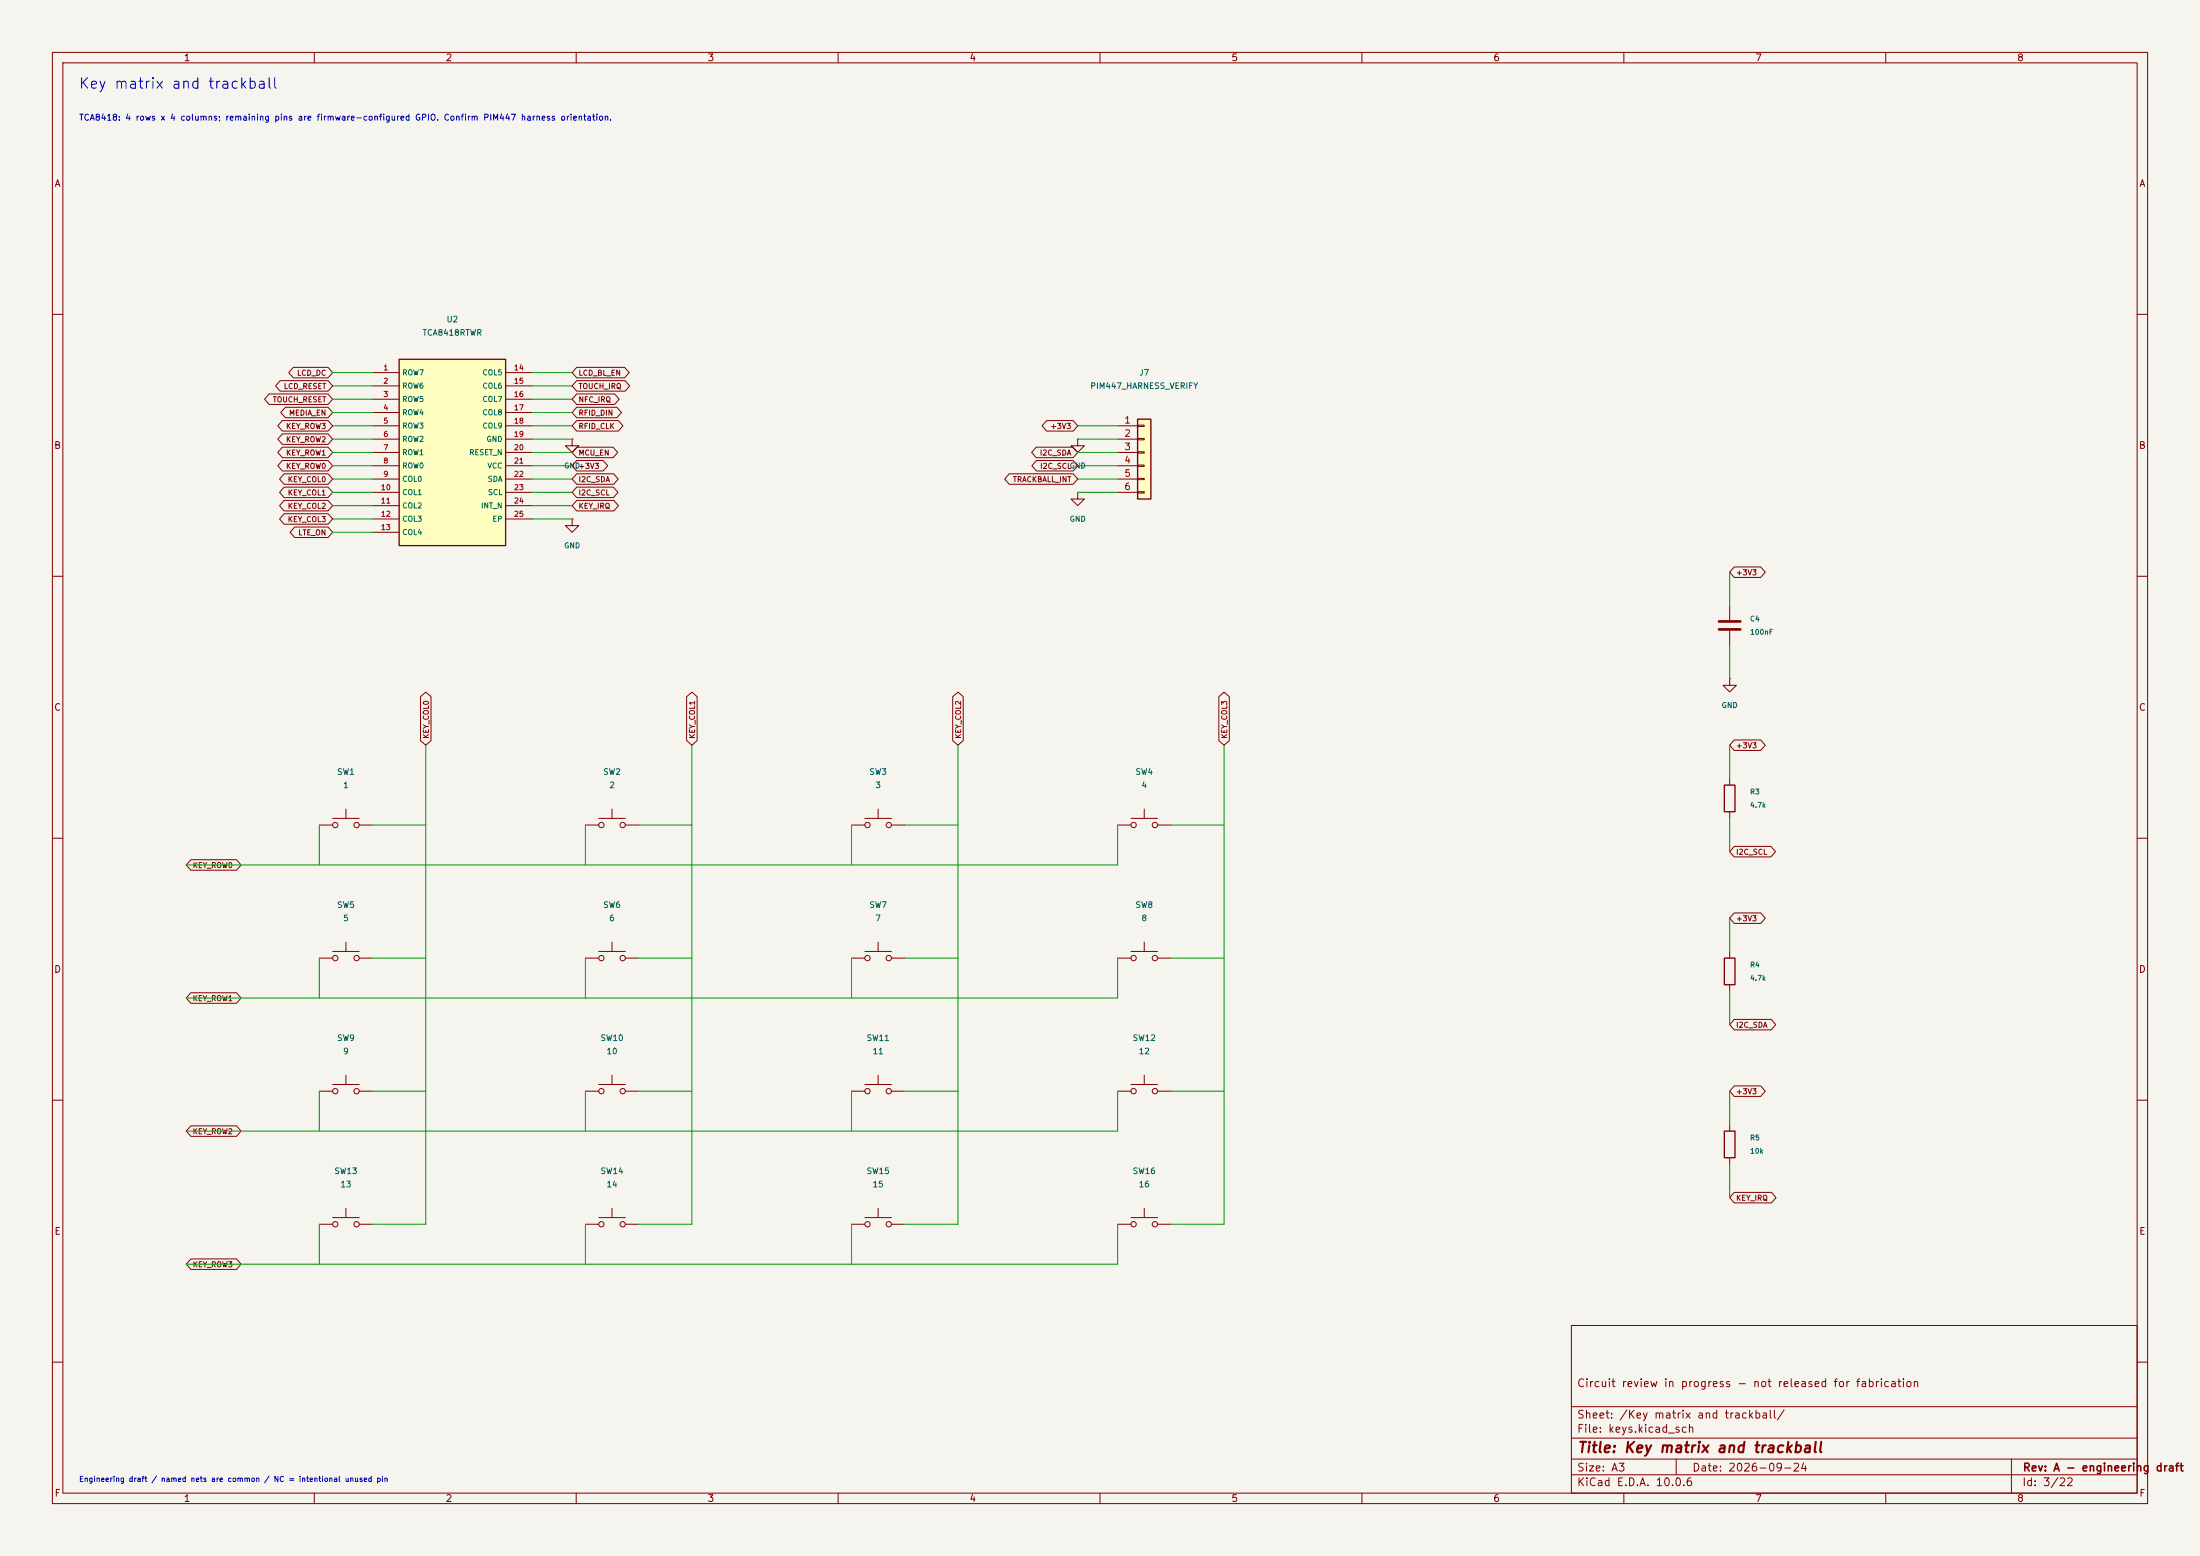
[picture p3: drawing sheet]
(kicad_sch
 (version 20250114)
 (generator "eeschema")
 (paper "A3")
 (title_block
  (title "Key matrix and trackball")
  (date "2026-09-24")
  (rev "A - engineering draft")
  (comment 1 "Circuit review in progress - not released for fabrication"))
 (lib_symbols
  (symbol "Handset:TCA8418"
   (pin_names
    (offset 0.5)) (in_bom yes) (on_board yes)
   (property "Reference" "U" (at 0 0 0) (effects (font (size 1.27 1.27))))
   (property "Value" "TCA8418" (at 0 -2.54 0) (effects (font (size 1.27 1.27))))
   (property "Footprint" "Package_DFN_QFN:Texas_RTW_WQFN-24-1EP_4x4mm_P0.5mm_EP2.7x2.7mm" (at 0 0 0) (effects (font (size 1.27 1.27)) (hide yes)))
   (symbol "TCA8418_0_1"
    (rectangle (start -10.16 17.78) (end 10.16 -17.78) (stroke (width 0.254) (type default)) (fill (type background))))
   (symbol "TCA8418_1_1"
    (pin bidirectional line (at -15.24 15.240000000000002 0) (length 5.08) (name "ROW7" (effects (font (size 1 1)))) (number "1" (effects (font (size 1 1)))))
    (pin bidirectional line (at -15.24 12.700000000000001 0) (length 5.08) (name "ROW6" (effects (font (size 1 1)))) (number "2" (effects (font (size 1 1)))))
    (pin bidirectional line (at -15.24 10.16 0) (length 5.08) (name "ROW5" (effects (font (size 1 1)))) (number "3" (effects (font (size 1 1)))))
    (pin bidirectional line (at -15.24 7.620000000000001 0) (length 5.08) (name "ROW4" (effects (font (size 1 1)))) (number "4" (effects (font (size 1 1)))))
    (pin bidirectional line (at -15.24 5.080000000000002 0) (length 5.08) (name "ROW3" (effects (font (size 1 1)))) (number "5" (effects (font (size 1 1)))))
    (pin bidirectional line (at -15.24 2.540000000000001 0) (length 5.08) (name "ROW2" (effects (font (size 1 1)))) (number "6" (effects (font (size 1 1)))))
    (pin bidirectional line (at -15.24 0.0 0) (length 5.08) (name "ROW1" (effects (font (size 1 1)))) (number "7" (effects (font (size 1 1)))))
    (pin bidirectional line (at -15.24 -2.539999999999999 0) (length 5.08) (name "ROW0" (effects (font (size 1 1)))) (number "8" (effects (font (size 1 1)))))
    (pin bidirectional line (at -15.24 -5.079999999999998 0) (length 5.08) (name "COL0" (effects (font (size 1 1)))) (number "9" (effects (font (size 1 1)))))
    (pin bidirectional line (at -15.24 -7.619999999999997 0) (length 5.08) (name "COL1" (effects (font (size 1 1)))) (number "10" (effects (font (size 1 1)))))
    (pin bidirectional line (at -15.24 -10.16 0) (length 5.08) (name "COL2" (effects (font (size 1 1)))) (number "11" (effects (font (size 1 1)))))
    (pin bidirectional line (at -15.24 -12.7 0) (length 5.08) (name "COL3" (effects (font (size 1 1)))) (number "12" (effects (font (size 1 1)))))
    (pin bidirectional line (at -15.24 -15.240000000000002 0) (length 5.08) (name "COL4" (effects (font (size 1 1)))) (number "13" (effects (font (size 1 1)))))
    (pin bidirectional line (at 15.24 15.240000000000002 180) (length 5.08) (name "COL5" (effects (font (size 1 1)))) (number "14" (effects (font (size 1 1)))))
    (pin bidirectional line (at 15.24 12.700000000000001 180) (length 5.08) (name "COL6" (effects (font (size 1 1)))) (number "15" (effects (font (size 1 1)))))
    (pin bidirectional line (at 15.24 10.16 180) (length 5.08) (name "COL7" (effects (font (size 1 1)))) (number "16" (effects (font (size 1 1)))))
    (pin bidirectional line (at 15.24 7.620000000000001 180) (length 5.08) (name "COL8" (effects (font (size 1 1)))) (number "17" (effects (font (size 1 1)))))
    (pin bidirectional line (at 15.24 5.080000000000002 180) (length 5.08) (name "COL9" (effects (font (size 1 1)))) (number "18" (effects (font (size 1 1)))))
    (pin power_in line (at 15.24 2.540000000000001 180) (length 5.08) (name "GND" (effects (font (size 1 1)))) (number "19" (effects (font (size 1 1)))))
    (pin bidirectional line (at 15.24 0.0 180) (length 5.08) (name "RESET_N" (effects (font (size 1 1)))) (number "20" (effects (font (size 1 1)))))
    (pin power_in line (at 15.24 -2.539999999999999 180) (length 5.08) (name "VCC" (effects (font (size 1 1)))) (number "21" (effects (font (size 1 1)))))
    (pin bidirectional line (at 15.24 -5.079999999999998 180) (length 5.08) (name "SDA" (effects (font (size 1 1)))) (number "22" (effects (font (size 1 1)))))
    (pin bidirectional line (at 15.24 -7.619999999999997 180) (length 5.08) (name "SCL" (effects (font (size 1 1)))) (number "23" (effects (font (size 1 1)))))
    (pin bidirectional line (at 15.24 -10.16 180) (length 5.08) (name "INT_N" (effects (font (size 1 1)))) (number "24" (effects (font (size 1 1)))))
    (pin power_in line (at 15.24 -12.7 180) (length 5.08) (name "EP" (effects (font (size 1 1)))) (number "25" (effects (font (size 1 1)))))))
  (symbol "Connector_Generic:Conn_01x06"
   (pin_names
    (offset 1.016) (hide yes)) (exclude_from_sim no) (in_bom yes) (on_board yes)
   (in_pos_files yes)
   (duplicate_pin_numbers_are_jumpers no)
   (property "Reference" "J" (at 0 7.62 0) (show_name no) (do_not_autoplace no) (effects (font (size 1.27 1.27))))
   (property "Value" "Conn_01x06" (at 0 -10.16 0) (show_name no) (do_not_autoplace no) (effects (font (size 1.27 1.27))))
   (property "Footprint" "" (at 0 0 0) (show_name no) (do_not_autoplace no) (hide yes) (effects (font (size 1.27 1.27))))
   (property "Datasheet" "" (at 0 0 0) (show_name no) (do_not_autoplace no) (hide yes) (effects (font (size 1.27 1.27))))
   (property "Description" "Generic connector, single row, 01x06, script generated (kicad-library-utils/schlib/autogen/connector/)" (at 0 0 0) (show_name no) (do_not_autoplace no) (hide yes) (effects (font (size 1.27 1.27))))
   (symbol "Conn_01x06_1_1"
    (rectangle (start -1.27 6.35) (end 1.27 -8.89) (stroke (width 0.254) (type default)) (fill (type background)))
    (rectangle (start -1.27 5.207) (end 0 4.953) (stroke (width 0.1524) (type default)) (fill (type none)))
    (rectangle (start -1.27 2.667) (end 0 2.413) (stroke (width 0.1524) (type default)) (fill (type none)))
    (rectangle (start -1.27 0.127) (end 0 -0.127) (stroke (width 0.1524) (type default)) (fill (type none)))
    (rectangle (start -1.27 -2.413) (end 0 -2.667) (stroke (width 0.1524) (type default)) (fill (type none)))
    (rectangle (start -1.27 -4.953) (end 0 -5.207) (stroke (width 0.1524) (type default)) (fill (type none)))
    (rectangle (start -1.27 -7.493) (end 0 -7.747) (stroke (width 0.1524) (type default)) (fill (type none)))
    (pin passive line (at -5.08 5.08 0) (length 3.81) (name "Pin_1" (effects (font (size 1.27 1.27)))) (number "1" (effects (font (size 1.27 1.27)))))
    (pin passive line (at -5.08 2.54 0) (length 3.81) (name "Pin_2" (effects (font (size 1.27 1.27)))) (number "2" (effects (font (size 1.27 1.27)))))
    (pin passive line (at -5.08 0 0) (length 3.81) (name "Pin_3" (effects (font (size 1.27 1.27)))) (number "3" (effects (font (size 1.27 1.27)))))
    (pin passive line (at -5.08 -2.54 0) (length 3.81) (name "Pin_4" (effects (font (size 1.27 1.27)))) (number "4" (effects (font (size 1.27 1.27)))))
    (pin passive line (at -5.08 -5.08 0) (length 3.81) (name "Pin_5" (effects (font (size 1.27 1.27)))) (number "5" (effects (font (size 1.27 1.27)))))
    (pin passive line (at -5.08 -7.62 0) (length 3.81) (name "Pin_6" (effects (font (size 1.27 1.27)))) (number "6" (effects (font (size 1.27 1.27))))))
   (embedded_fonts no))
  (symbol "Device:C"
   (pin_numbers (hide yes))
   (pin_names
    (offset 0.254)) (exclude_from_sim no) (in_bom yes) (on_board yes)
   (in_pos_files yes)
   (duplicate_pin_numbers_are_jumpers no)
   (property "Reference" "C" (at 0.635 2.54 0) (show_name no) (do_not_autoplace no) (effects (font (size 1.27 1.27)) (justify left)))
   (property "Value" "C" (at 0.635 -2.54 0) (show_name no) (do_not_autoplace no) (effects (font (size 1.27 1.27)) (justify left)))
   (property "Footprint" "" (at 0.9652 -3.81 0) (show_name no) (do_not_autoplace no) (hide yes) (effects (font (size 1.27 1.27))))
   (property "Datasheet" "" (at 0 0 0) (show_name no) (do_not_autoplace no) (hide yes) (effects (font (size 1.27 1.27))))
   (property "Description" "Unpolarized capacitor" (at 0 0 0) (show_name no) (do_not_autoplace no) (hide yes) (effects (font (size 1.27 1.27))))
   (symbol "C_0_1"
    (polyline (pts (xy -2.032 0.762) (xy 2.032 0.762)) (stroke (width 0.508) (type default)) (fill (type none)))
    (polyline (pts (xy -2.032 -0.762) (xy 2.032 -0.762)) (stroke (width 0.508) (type default)) (fill (type none))))
   (symbol "C_1_1"
    (pin passive line (at 0 3.81 270) (length 2.794) (name "" (effects (font (size 1.27 1.27)))) (number "1" (effects (font (size 1.27 1.27)))))
    (pin passive line (at 0 -3.81 90) (length 2.794) (name "" (effects (font (size 1.27 1.27)))) (number "2" (effects (font (size 1.27 1.27))))))
   (embedded_fonts no))
  (symbol "power:GND"
   (power global)
   (pin_numbers (hide yes))
   (pin_names
    (offset 0) (hide yes)) (exclude_from_sim no) (in_bom yes) (on_board yes)
   (in_pos_files yes)
   (duplicate_pin_numbers_are_jumpers no)
   (property "Reference" "#PWR" (at 0 -6.35 0) (show_name no) (do_not_autoplace no) (hide yes) (effects (font (size 1.27 1.27))))
   (property "Value" "GND" (at 0 -3.81 0) (show_name no) (do_not_autoplace no) (effects (font (size 1.27 1.27))))
   (property "Footprint" "" (at 0 0 0) (show_name no) (do_not_autoplace no) (hide yes) (effects (font (size 1.27 1.27))))
   (property "Datasheet" "" (at 0 0 0) (show_name no) (do_not_autoplace no) (hide yes) (effects (font (size 1.27 1.27))))
   (property "Description" "Power symbol creates a global label with name \"GND\" , ground" (at 0 0 0) (show_name no) (do_not_autoplace no) (hide yes) (effects (font (size 1.27 1.27))))
   (symbol "GND_0_1"
    (polyline (pts (xy 0 0) (xy 0 -1.27) (xy 1.27 -1.27) (xy 0 -2.54) (xy -1.27 -1.27) (xy 0 -1.27)) (stroke (width 0) (type default)) (fill (type none))))
   (symbol "GND_1_1"
    (pin power_in line (at 0 0 270) (length 0) (name "" (effects (font (size 1.27 1.27)))) (number "1" (effects (font (size 1.27 1.27))))))
   (embedded_fonts no))
  (symbol "Device:R"
   (pin_numbers (hide yes))
   (pin_names
    (offset 0)) (exclude_from_sim no) (in_bom yes) (on_board yes)
   (in_pos_files yes)
   (duplicate_pin_numbers_are_jumpers no)
   (property "Reference" "R" (at 2.032 0 90) (show_name no) (do_not_autoplace no) (effects (font (size 1.27 1.27))))
   (property "Value" "R" (at 0 0 90) (show_name no) (do_not_autoplace no) (effects (font (size 1.27 1.27))))
   (property "Footprint" "" (at -1.778 0 90) (show_name no) (do_not_autoplace no) (hide yes) (effects (font (size 1.27 1.27))))
   (property "Datasheet" "" (at 0 0 0) (show_name no) (do_not_autoplace no) (hide yes) (effects (font (size 1.27 1.27))))
   (property "Description" "Resistor" (at 0 0 0) (show_name no) (do_not_autoplace no) (hide yes) (effects (font (size 1.27 1.27))))
   (symbol "R_0_1"
    (rectangle (start -1.016 -2.54) (end 1.016 2.54) (stroke (width 0.254) (type default)) (fill (type none))))
   (symbol "R_1_1"
    (pin passive line (at 0 3.81 270) (length 1.27) (name "" (effects (font (size 1.27 1.27)))) (number "1" (effects (font (size 1.27 1.27)))))
    (pin passive line (at 0 -3.81 90) (length 1.27) (name "" (effects (font (size 1.27 1.27)))) (number "2" (effects (font (size 1.27 1.27))))))
   (embedded_fonts no))
  (symbol "Switch:SW_Push"
   (pin_numbers (hide yes))
   (pin_names
    (offset 1.016) (hide yes)) (exclude_from_sim no) (in_bom yes) (on_board yes)
   (in_pos_files yes)
   (duplicate_pin_numbers_are_jumpers no)
   (property "Reference" "SW" (at 1.27 2.54 0) (show_name no) (do_not_autoplace no) (effects (font (size 1.27 1.27)) (justify left)))
   (property "Value" "SW_Push" (at 0 -1.524 0) (show_name no) (do_not_autoplace no) (effects (font (size 1.27 1.27))))
   (property "Footprint" "" (at 0 5.08 0) (show_name no) (do_not_autoplace no) (hide yes) (effects (font (size 1.27 1.27))))
   (property "Datasheet" "" (at 0 5.08 0) (show_name no) (do_not_autoplace no) (hide yes) (effects (font (size 1.27 1.27))))
   (property "Description" "Push button switch, generic, two pins" (at 0 0 0) (show_name no) (do_not_autoplace no) (hide yes) (effects (font (size 1.27 1.27))))
   (symbol "SW_Push_0_1"
    (circle (center -2.032 0) (radius 0.508) (stroke (width 0) (type default)) (fill (type none)))
    (polyline (pts (xy 0 1.27) (xy 0 3.048)) (stroke (width 0) (type default)) (fill (type none)))
    (circle (center 2.032 0) (radius 0.508) (stroke (width 0) (type default)) (fill (type none)))
    (polyline (pts (xy 2.54 1.27) (xy -2.54 1.27)) (stroke (width 0) (type default)) (fill (type none)))
    (pin passive line (at -5.08 0 0) (length 2.54) (name "1" (effects (font (size 1.27 1.27)))) (number "1" (effects (font (size 1.27 1.27)))))
    (pin passive line (at 5.08 0 180) (length 2.54) (name "2" (effects (font (size 1.27 1.27)))) (number "2" (effects (font (size 1.27 1.27))))))
   (embedded_fonts no)))
 (text "Key matrix and trackball" (at 15 15 0) (effects (font (size 2 2)) (justify left top)))
 (text "TCA8418: 4 rows x 4 columns; remaining pins are firmware-configured GPIO. Confirm PIM447 harness orientation." (at 15 22 0) (effects (font (size 1.15 1.15)) (justify left top)))
 (text "Engineering draft / named nets are common / NC = intentional unused pin" (at 15 282 0) (effects (font (size 1 1)) (justify left top)))
 (symbol
  (lib_id "Handset:TCA8418") (at 86.36 86.36 0) (unit 1) (in_bom yes) (on_board yes) (dnp no)
  (property "Reference" "U2" (at 86.36 60.96 0) (effects (font (size 1.1 1.1))))
  (property "Value" "TCA8418RTWR" (at 86.36 63.5 0) (effects (font (size 1.1 1.1))))
  (property "Footprint" "Package_DFN_QFN:Texas_RTW_WQFN-24-1EP_4x4mm_P0.5mm_EP2.7x2.7mm" (at 86.36 86.36 0) (effects (font (size 1 1)) (hide yes))) (pin "1") (pin "2") (pin "3") (pin "4") (pin "5") (pin "6") (pin "7") (pin "8") (pin "9") (pin "10") (pin "11") (pin "12") (pin "13") (pin "14") (pin "15") (pin "16") (pin "17") (pin "18") (pin "19") (pin "20") (pin "21") (pin "22") (pin "23") (pin "24") (pin "25"))
 (symbol
  (lib_id "Connector_Generic:Conn_01x06") (at 218.44 86.36 0) (unit 1) (in_bom yes) (on_board yes) (dnp no)
  (property "Reference" "J7" (at 218.44 71.12 0) (effects (font (size 1.1 1.1))))
  (property "Value" "PIM447_HARNESS_VERIFY" (at 218.44 73.66 0) (effects (font (size 1.1 1.1))))
  (property "Footprint" "Connector_JST:JST_GH_BM06B-GHS-TBT_1x06-1MP_P1.25mm_Vertical" (at 218.44 86.36 0) (effects (font (size 1 1)) (hide yes))) (pin "1") (pin "2") (pin "3") (pin "4") (pin "5") (pin "6"))
 (symbol
  (lib_id "Device:C") (at 330.2 119.38 0) (unit 1) (in_bom yes) (on_board yes) (dnp no)
  (property "Reference" "C4" (at 334.01 118.11 0) (effects (font (size 0.95 0.95)) (justify left)))
  (property "Value" "100nF" (at 334.01 120.64999999999999 0) (effects (font (size 0.95 0.95)) (justify left)))
  (property "Footprint" "Capacitor_SMD:C_0402_1005Metric" (at 330.2 119.38 0) (effects (font (size 1 1)) (hide yes))) (pin "1") (pin "2"))
 (wire (pts (xy 330.2000 115.5700) (xy 330.2000 109.2200)) (stroke (width 0) (type default)))
 (wire (pts (xy 330.2000 123.1900) (xy 330.2000 129.5400)) (stroke (width 0) (type default)))
 (global_label "+3V3"
  (shape bidirectional) (at 330.2 109.22 0) (effects (font (size 1 1)) (justify left)))
 (symbol
  (lib_id "power:GND") (at 330.2 129.54 0) (unit 1) (in_bom yes) (on_board yes) (dnp no)
  (property "Reference" "#PWR3006" (at 330.2 129.54 0) (effects (font (size 1 1)) (hide yes)))
  (property "Value" "GND" (at 330.2 134.62 0) (effects (font (size 1 1)))) (pin "1"))
 (symbol
  (lib_id "Device:R") (at 330.2 152.4 0) (unit 1) (in_bom yes) (on_board yes) (dnp no)
  (property "Reference" "R3" (at 334.01 151.13 0) (effects (font (size 0.95 0.95)) (justify left)))
  (property "Value" "4.7k" (at 334.01 153.67000000000002 0) (effects (font (size 0.95 0.95)) (justify left)))
  (property "Footprint" "Resistor_SMD:R_0402_1005Metric" (at 330.2 152.4 0) (effects (font (size 1 1)) (hide yes))) (pin "1") (pin "2"))
 (wire (pts (xy 330.2000 148.5900) (xy 330.2000 142.2400)) (stroke (width 0) (type default)))
 (wire (pts (xy 330.2000 156.2100) (xy 330.2000 162.5600)) (stroke (width 0) (type default)))
 (global_label "+3V3"
  (shape bidirectional) (at 330.2 142.24 0) (effects (font (size 1 1)) (justify left)))
 (global_label "I2C_SCL"
  (shape bidirectional) (at 330.2 162.56 0) (effects (font (size 1 1)) (justify left)))
 (symbol
  (lib_id "Device:R") (at 330.2 185.42000000000002 0) (unit 1) (in_bom yes) (on_board yes) (dnp no)
  (property "Reference" "R4" (at 334.01 184.15 0) (effects (font (size 0.95 0.95)) (justify left)))
  (property "Value" "4.7k" (at 334.01 186.69000000000003 0) (effects (font (size 0.95 0.95)) (justify left)))
  (property "Footprint" "Resistor_SMD:R_0402_1005Metric" (at 330.2 185.42000000000002 0) (effects (font (size 1 1)) (hide yes))) (pin "1") (pin "2"))
 (wire (pts (xy 330.2000 181.6100) (xy 330.2000 175.2600)) (stroke (width 0) (type default)))
 (wire (pts (xy 330.2000 189.2300) (xy 330.2000 195.5800)) (stroke (width 0) (type default)))
 (global_label "+3V3"
  (shape bidirectional) (at 330.2 175.26000000000002 0) (effects (font (size 1 1)) (justify left)))
 (global_label "I2C_SDA"
  (shape bidirectional) (at 330.2 195.58 0) (effects (font (size 1 1)) (justify left)))
 (symbol
  (lib_id "Device:R") (at 330.2 218.44 0) (unit 1) (in_bom yes) (on_board yes) (dnp no)
  (property "Reference" "R5" (at 334.01 217.17 0) (effects (font (size 0.95 0.95)) (justify left)))
  (property "Value" "10k" (at 334.01 219.71 0) (effects (font (size 0.95 0.95)) (justify left)))
  (property "Footprint" "Resistor_SMD:R_0402_1005Metric" (at 330.2 218.44 0) (effects (font (size 1 1)) (hide yes))) (pin "1") (pin "2"))
 (wire (pts (xy 330.2000 214.6300) (xy 330.2000 208.2800)) (stroke (width 0) (type default)))
 (wire (pts (xy 330.2000 222.2500) (xy 330.2000 228.6000)) (stroke (width 0) (type default)))
 (global_label "+3V3"
  (shape bidirectional) (at 330.2 208.28 0) (effects (font (size 1 1)) (justify left)))
 (global_label "KEY_IRQ"
  (shape bidirectional) (at 330.2 228.6 0) (effects (font (size 1 1)) (justify left)))
 (wire (pts (xy 35.5600 165.1000) (xy 213.3600 165.1000)) (stroke (width 0) (type default)))
 (global_label "KEY_ROW0"
  (shape bidirectional) (at 35.56 165.1 0) (effects (font (size 1 1)) (justify left)))
 (symbol
  (lib_id "Switch:SW_Push") (at 66.04 157.48 0) (unit 1) (in_bom yes) (on_board yes) (dnp no)
  (property "Reference" "SW1" (at 66.04 147.32 0) (effects (font (size 1.1 1.1))))
  (property "Value" "1" (at 66.04 149.86 0) (effects (font (size 1.1 1.1))))
  (property "Footprint" "Button_Switch_SMD:SW_SPST_TL3342" (at 66.04 157.48 0) (effects (font (size 1 1)) (hide yes))) (pin "1") (pin "2"))
 (wire (pts (xy 60.9600 157.4800) (xy 60.9600 165.1000)) (stroke (width 0) (type default)))
 (junction (at 60.96 165.1)
  (diameter 0) (color 0 0 0 0))
 (wire (pts (xy 71.1200 157.4800) (xy 81.2800 157.4800)) (stroke (width 0) (type default)))
 (junction (at 81.28 157.48)
  (diameter 0) (color 0 0 0 0))
 (wire (pts (xy 81.2800 142.2400) (xy 81.2800 233.6800)) (stroke (width 0) (type default)))
 (global_label "KEY_COL0"
  (shape bidirectional) (at 81.28 142.24 90) (effects (font (size 1 1)) (justify left)))
 (symbol
  (lib_id "Switch:SW_Push") (at 116.84 157.48 0) (unit 1) (in_bom yes) (on_board yes) (dnp no)
  (property "Reference" "SW2" (at 116.84 147.32 0) (effects (font (size 1.1 1.1))))
  (property "Value" "2" (at 116.84 149.86 0) (effects (font (size 1.1 1.1))))
  (property "Footprint" "Button_Switch_SMD:SW_SPST_TL3342" (at 116.84 157.48 0) (effects (font (size 1 1)) (hide yes))) (pin "1") (pin "2"))
 (wire (pts (xy 111.7600 157.4800) (xy 111.7600 165.1000)) (stroke (width 0) (type default)))
 (junction (at 111.76 165.1)
  (diameter 0) (color 0 0 0 0))
 (wire (pts (xy 121.9200 157.4800) (xy 132.0800 157.4800)) (stroke (width 0) (type default)))
 (junction (at 132.08 157.48)
  (diameter 0) (color 0 0 0 0))
 (wire (pts (xy 132.0800 142.2400) (xy 132.0800 233.6800)) (stroke (width 0) (type default)))
 (global_label "KEY_COL1"
  (shape bidirectional) (at 132.08 142.24 90) (effects (font (size 1 1)) (justify left)))
 (symbol
  (lib_id "Switch:SW_Push") (at 167.64 157.48 0) (unit 1) (in_bom yes) (on_board yes) (dnp no)
  (property "Reference" "SW3" (at 167.64 147.32 0) (effects (font (size 1.1 1.1))))
  (property "Value" "3" (at 167.64 149.86 0) (effects (font (size 1.1 1.1))))
  (property "Footprint" "Button_Switch_SMD:SW_SPST_TL3342" (at 167.64 157.48 0) (effects (font (size 1 1)) (hide yes))) (pin "1") (pin "2"))
 (wire (pts (xy 162.5600 157.4800) (xy 162.5600 165.1000)) (stroke (width 0) (type default)))
 (junction (at 162.56 165.1)
  (diameter 0) (color 0 0 0 0))
 (wire (pts (xy 172.7200 157.4800) (xy 182.8800 157.4800)) (stroke (width 0) (type default)))
 (junction (at 182.88 157.48)
  (diameter 0) (color 0 0 0 0))
 (wire (pts (xy 182.8800 142.2400) (xy 182.8800 233.6800)) (stroke (width 0) (type default)))
 (global_label "KEY_COL2"
  (shape bidirectional) (at 182.88 142.24 90) (effects (font (size 1 1)) (justify left)))
 (symbol
  (lib_id "Switch:SW_Push") (at 218.44 157.48 0) (unit 1) (in_bom yes) (on_board yes) (dnp no)
  (property "Reference" "SW4" (at 218.44 147.32 0) (effects (font (size 1.1 1.1))))
  (property "Value" "4" (at 218.44 149.86 0) (effects (font (size 1.1 1.1))))
  (property "Footprint" "Button_Switch_SMD:SW_SPST_TL3342" (at 218.44 157.48 0) (effects (font (size 1 1)) (hide yes))) (pin "1") (pin "2"))
 (wire (pts (xy 213.3600 157.4800) (xy 213.3600 165.1000)) (stroke (width 0) (type default)))
 (junction (at 213.36 165.1)
  (diameter 0) (color 0 0 0 0))
 (wire (pts (xy 223.5200 157.4800) (xy 233.6800 157.4800)) (stroke (width 0) (type default)))
 (junction (at 233.68 157.48)
  (diameter 0) (color 0 0 0 0))
 (wire (pts (xy 233.6800 142.2400) (xy 233.6800 233.6800)) (stroke (width 0) (type default)))
 (global_label "KEY_COL3"
  (shape bidirectional) (at 233.68 142.24 90) (effects (font (size 1 1)) (justify left)))
 (wire (pts (xy 35.5600 190.5000) (xy 213.3600 190.5000)) (stroke (width 0) (type default)))
 (global_label "KEY_ROW1"
  (shape bidirectional) (at 35.56 190.5 0) (effects (font (size 1 1)) (justify left)))
 (symbol
  (lib_id "Switch:SW_Push") (at 66.04 182.88 0) (unit 1) (in_bom yes) (on_board yes) (dnp no)
  (property "Reference" "SW5" (at 66.04 172.72 0) (effects (font (size 1.1 1.1))))
  (property "Value" "5" (at 66.04 175.26 0) (effects (font (size 1.1 1.1))))
  (property "Footprint" "Button_Switch_SMD:SW_SPST_TL3342" (at 66.04 182.88 0) (effects (font (size 1 1)) (hide yes))) (pin "1") (pin "2"))
 (wire (pts (xy 60.9600 182.8800) (xy 60.9600 190.5000)) (stroke (width 0) (type default)))
 (junction (at 60.96 190.5)
  (diameter 0) (color 0 0 0 0))
 (wire (pts (xy 71.1200 182.8800) (xy 81.2800 182.8800)) (stroke (width 0) (type default)))
 (junction (at 81.28 182.88)
  (diameter 0) (color 0 0 0 0))
 (symbol
  (lib_id "Switch:SW_Push") (at 116.84 182.88 0) (unit 1) (in_bom yes) (on_board yes) (dnp no)
  (property "Reference" "SW6" (at 116.84 172.72 0) (effects (font (size 1.1 1.1))))
  (property "Value" "6" (at 116.84 175.26 0) (effects (font (size 1.1 1.1))))
  (property "Footprint" "Button_Switch_SMD:SW_SPST_TL3342" (at 116.84 182.88 0) (effects (font (size 1 1)) (hide yes))) (pin "1") (pin "2"))
 (wire (pts (xy 111.7600 182.8800) (xy 111.7600 190.5000)) (stroke (width 0) (type default)))
 (junction (at 111.76 190.5)
  (diameter 0) (color 0 0 0 0))
 (wire (pts (xy 121.9200 182.8800) (xy 132.0800 182.8800)) (stroke (width 0) (type default)))
 (junction (at 132.08 182.88)
  (diameter 0) (color 0 0 0 0))
 (symbol
  (lib_id "Switch:SW_Push") (at 167.64 182.88 0) (unit 1) (in_bom yes) (on_board yes) (dnp no)
  (property "Reference" "SW7" (at 167.64 172.72 0) (effects (font (size 1.1 1.1))))
  (property "Value" "7" (at 167.64 175.26 0) (effects (font (size 1.1 1.1))))
  (property "Footprint" "Button_Switch_SMD:SW_SPST_TL3342" (at 167.64 182.88 0) (effects (font (size 1 1)) (hide yes))) (pin "1") (pin "2"))
 (wire (pts (xy 162.5600 182.8800) (xy 162.5600 190.5000)) (stroke (width 0) (type default)))
 (junction (at 162.56 190.5)
  (diameter 0) (color 0 0 0 0))
 (wire (pts (xy 172.7200 182.8800) (xy 182.8800 182.8800)) (stroke (width 0) (type default)))
 (junction (at 182.88 182.88)
  (diameter 0) (color 0 0 0 0))
 (symbol
  (lib_id "Switch:SW_Push") (at 218.44 182.88 0) (unit 1) (in_bom yes) (on_board yes) (dnp no)
  (property "Reference" "SW8" (at 218.44 172.72 0) (effects (font (size 1.1 1.1))))
  (property "Value" "8" (at 218.44 175.26 0) (effects (font (size 1.1 1.1))))
  (property "Footprint" "Button_Switch_SMD:SW_SPST_TL3342" (at 218.44 182.88 0) (effects (font (size 1 1)) (hide yes))) (pin "1") (pin "2"))
 (wire (pts (xy 213.3600 182.8800) (xy 213.3600 190.5000)) (stroke (width 0) (type default)))
 (junction (at 213.36 190.5)
  (diameter 0) (color 0 0 0 0))
 (wire (pts (xy 223.5200 182.8800) (xy 233.6800 182.8800)) (stroke (width 0) (type default)))
 (junction (at 233.68 182.88)
  (diameter 0) (color 0 0 0 0))
 (wire (pts (xy 35.5600 215.9000) (xy 213.3600 215.9000)) (stroke (width 0) (type default)))
 (global_label "KEY_ROW2"
  (shape bidirectional) (at 35.56 215.89999999999998 0) (effects (font (size 1 1)) (justify left)))
 (symbol
  (lib_id "Switch:SW_Push") (at 66.04 208.27999999999997 0) (unit 1) (in_bom yes) (on_board yes) (dnp no)
  (property "Reference" "SW9" (at 66.04 198.12 0) (effects (font (size 1.1 1.1))))
  (property "Value" "9" (at 66.04 200.66 0) (effects (font (size 1.1 1.1))))
  (property "Footprint" "Button_Switch_SMD:SW_SPST_TL3342" (at 66.04 208.27999999999997 0) (effects (font (size 1 1)) (hide yes))) (pin "1") (pin "2"))
 (wire (pts (xy 60.9600 208.2800) (xy 60.9600 215.9000)) (stroke (width 0) (type default)))
 (junction (at 60.96 215.89999999999998)
  (diameter 0) (color 0 0 0 0))
 (wire (pts (xy 71.1200 208.2800) (xy 81.2800 208.2800)) (stroke (width 0) (type default)))
 (junction (at 81.28 208.28)
  (diameter 0) (color 0 0 0 0))
 (symbol
  (lib_id "Switch:SW_Push") (at 116.84 208.27999999999997 0) (unit 1) (in_bom yes) (on_board yes) (dnp no)
  (property "Reference" "SW10" (at 116.84 198.12 0) (effects (font (size 1.1 1.1))))
  (property "Value" "10" (at 116.84 200.66 0) (effects (font (size 1.1 1.1))))
  (property "Footprint" "Button_Switch_SMD:SW_SPST_TL3342" (at 116.84 208.27999999999997 0) (effects (font (size 1 1)) (hide yes))) (pin "1") (pin "2"))
 (wire (pts (xy 111.7600 208.2800) (xy 111.7600 215.9000)) (stroke (width 0) (type default)))
 (junction (at 111.76 215.89999999999998)
  (diameter 0) (color 0 0 0 0))
 (wire (pts (xy 121.9200 208.2800) (xy 132.0800 208.2800)) (stroke (width 0) (type default)))
 (junction (at 132.08 208.28)
  (diameter 0) (color 0 0 0 0))
 (symbol
  (lib_id "Switch:SW_Push") (at 167.64 208.27999999999997 0) (unit 1) (in_bom yes) (on_board yes) (dnp no)
  (property "Reference" "SW11" (at 167.64 198.12 0) (effects (font (size 1.1 1.1))))
  (property "Value" "11" (at 167.64 200.66 0) (effects (font (size 1.1 1.1))))
  (property "Footprint" "Button_Switch_SMD:SW_SPST_TL3342" (at 167.64 208.27999999999997 0) (effects (font (size 1 1)) (hide yes))) (pin "1") (pin "2"))
 (wire (pts (xy 162.5600 208.2800) (xy 162.5600 215.9000)) (stroke (width 0) (type default)))
 (junction (at 162.56 215.89999999999998)
  (diameter 0) (color 0 0 0 0))
 (wire (pts (xy 172.7200 208.2800) (xy 182.8800 208.2800)) (stroke (width 0) (type default)))
 (junction (at 182.88 208.28)
  (diameter 0) (color 0 0 0 0))
 (symbol
  (lib_id "Switch:SW_Push") (at 218.44 208.27999999999997 0) (unit 1) (in_bom yes) (on_board yes) (dnp no)
  (property "Reference" "SW12" (at 218.44 198.12 0) (effects (font (size 1.1 1.1))))
  (property "Value" "12" (at 218.44 200.66 0) (effects (font (size 1.1 1.1))))
  (property "Footprint" "Button_Switch_SMD:SW_SPST_TL3342" (at 218.44 208.27999999999997 0) (effects (font (size 1 1)) (hide yes))) (pin "1") (pin "2"))
 (wire (pts (xy 213.3600 208.2800) (xy 213.3600 215.9000)) (stroke (width 0) (type default)))
 (junction (at 213.36 215.89999999999998)
  (diameter 0) (color 0 0 0 0))
 (wire (pts (xy 223.5200 208.2800) (xy 233.6800 208.2800)) (stroke (width 0) (type default)))
 (junction (at 233.68 208.28)
  (diameter 0) (color 0 0 0 0))
 (wire (pts (xy 35.5600 241.3000) (xy 213.3600 241.3000)) (stroke (width 0) (type default)))
 (global_label "KEY_ROW3"
  (shape bidirectional) (at 35.56 241.29999999999998 0) (effects (font (size 1 1)) (justify left)))
 (symbol
  (lib_id "Switch:SW_Push") (at 66.04 233.67999999999998 0) (unit 1) (in_bom yes) (on_board yes) (dnp no)
  (property "Reference" "SW13" (at 66.04 223.52 0) (effects (font (size 1.1 1.1))))
  (property "Value" "13" (at 66.04 226.06 0) (effects (font (size 1.1 1.1))))
  (property "Footprint" "Button_Switch_SMD:SW_SPST_TL3342" (at 66.04 233.67999999999998 0) (effects (font (size 1 1)) (hide yes))) (pin "1") (pin "2"))
 (wire (pts (xy 60.9600 233.6800) (xy 60.9600 241.3000)) (stroke (width 0) (type default)))
 (junction (at 60.96 241.29999999999998)
  (diameter 0) (color 0 0 0 0))
 (wire (pts (xy 71.1200 233.6800) (xy 81.2800 233.6800)) (stroke (width 0) (type default)))
 (junction (at 81.28 233.68)
  (diameter 0) (color 0 0 0 0))
 (symbol
  (lib_id "Switch:SW_Push") (at 116.84 233.67999999999998 0) (unit 1) (in_bom yes) (on_board yes) (dnp no)
  (property "Reference" "SW14" (at 116.84 223.52 0) (effects (font (size 1.1 1.1))))
  (property "Value" "14" (at 116.84 226.06 0) (effects (font (size 1.1 1.1))))
  (property "Footprint" "Button_Switch_SMD:SW_SPST_TL3342" (at 116.84 233.67999999999998 0) (effects (font (size 1 1)) (hide yes))) (pin "1") (pin "2"))
 (wire (pts (xy 111.7600 233.6800) (xy 111.7600 241.3000)) (stroke (width 0) (type default)))
 (junction (at 111.76 241.29999999999998)
  (diameter 0) (color 0 0 0 0))
 (wire (pts (xy 121.9200 233.6800) (xy 132.0800 233.6800)) (stroke (width 0) (type default)))
 (junction (at 132.08 233.68)
  (diameter 0) (color 0 0 0 0))
 (symbol
  (lib_id "Switch:SW_Push") (at 167.64 233.67999999999998 0) (unit 1) (in_bom yes) (on_board yes) (dnp no)
  (property "Reference" "SW15" (at 167.64 223.52 0) (effects (font (size 1.1 1.1))))
  (property "Value" "15" (at 167.64 226.06 0) (effects (font (size 1.1 1.1))))
  (property "Footprint" "Button_Switch_SMD:SW_SPST_TL3342" (at 167.64 233.67999999999998 0) (effects (font (size 1 1)) (hide yes))) (pin "1") (pin "2"))
 (wire (pts (xy 162.5600 233.6800) (xy 162.5600 241.3000)) (stroke (width 0) (type default)))
 (junction (at 162.56 241.29999999999998)
  (diameter 0) (color 0 0 0 0))
 (wire (pts (xy 172.7200 233.6800) (xy 182.8800 233.6800)) (stroke (width 0) (type default)))
 (junction (at 182.88 233.68)
  (diameter 0) (color 0 0 0 0))
 (symbol
  (lib_id "Switch:SW_Push") (at 218.44 233.67999999999998 0) (unit 1) (in_bom yes) (on_board yes) (dnp no)
  (property "Reference" "SW16" (at 218.44 223.52 0) (effects (font (size 1.1 1.1))))
  (property "Value" "16" (at 218.44 226.06 0) (effects (font (size 1.1 1.1))))
  (property "Footprint" "Button_Switch_SMD:SW_SPST_TL3342" (at 218.44 233.67999999999998 0) (effects (font (size 1 1)) (hide yes))) (pin "1") (pin "2"))
 (wire (pts (xy 213.3600 233.6800) (xy 213.3600 241.3000)) (stroke (width 0) (type default)))
 (junction (at 213.36 241.29999999999998)
  (diameter 0) (color 0 0 0 0))
 (wire (pts (xy 223.5200 233.6800) (xy 233.6800 233.6800)) (stroke (width 0) (type default)))
 (junction (at 233.68 233.68)
  (diameter 0) (color 0 0 0 0))
 (wire (pts (xy 71.1200 71.1200) (xy 63.5000 71.1200)) (stroke (width 0) (type default)))
 (global_label "LCD_DC"
  (shape bidirectional) (at 63.5 71.12 0.0) (effects (font (size 1 1)) (justify right)))
 (wire (pts (xy 71.1200 73.6600) (xy 63.5000 73.6600)) (stroke (width 0) (type default)))
 (global_label "LCD_RESET"
  (shape bidirectional) (at 63.5 73.66 0.0) (effects (font (size 1 1)) (justify right)))
 (wire (pts (xy 71.1200 76.2000) (xy 63.5000 76.2000)) (stroke (width 0) (type default)))
 (global_label "TOUCH_RESET"
  (shape bidirectional) (at 63.5 76.2 0.0) (effects (font (size 1 1)) (justify right)))
 (wire (pts (xy 71.1200 78.7400) (xy 63.5000 78.7400)) (stroke (width 0) (type default)))
 (global_label "MEDIA_EN"
  (shape bidirectional) (at 63.5 78.74 0.0) (effects (font (size 1 1)) (justify right)))
 (wire (pts (xy 71.1200 81.2800) (xy 63.5000 81.2800)) (stroke (width 0) (type default)))
 (global_label "KEY_ROW3"
  (shape bidirectional) (at 63.5 81.28 0.0) (effects (font (size 1 1)) (justify right)))
 (wire (pts (xy 71.1200 83.8200) (xy 63.5000 83.8200)) (stroke (width 0) (type default)))
 (global_label "KEY_ROW2"
  (shape bidirectional) (at 63.5 83.82 0.0) (effects (font (size 1 1)) (justify right)))
 (wire (pts (xy 71.1200 86.3600) (xy 63.5000 86.3600)) (stroke (width 0) (type default)))
 (global_label "KEY_ROW1"
  (shape bidirectional) (at 63.5 86.36 0.0) (effects (font (size 1 1)) (justify right)))
 (wire (pts (xy 71.1200 88.9000) (xy 63.5000 88.9000)) (stroke (width 0) (type default)))
 (global_label "KEY_ROW0"
  (shape bidirectional) (at 63.5 88.9 0.0) (effects (font (size 1 1)) (justify right)))
 (wire (pts (xy 71.1200 91.4400) (xy 63.5000 91.4400)) (stroke (width 0) (type default)))
 (global_label "KEY_COL0"
  (shape bidirectional) (at 63.5 91.44 0.0) (effects (font (size 1 1)) (justify right)))
 (wire (pts (xy 71.1200 93.9800) (xy 63.5000 93.9800)) (stroke (width 0) (type default)))
 (global_label "KEY_COL1"
  (shape bidirectional) (at 63.5 93.98 0.0) (effects (font (size 1 1)) (justify right)))
 (wire (pts (xy 71.1200 96.5200) (xy 63.5000 96.5200)) (stroke (width 0) (type default)))
 (global_label "KEY_COL2"
  (shape bidirectional) (at 63.5 96.52 0.0) (effects (font (size 1 1)) (justify right)))
 (wire (pts (xy 71.1200 99.0600) (xy 63.5000 99.0600)) (stroke (width 0) (type default)))
 (global_label "KEY_COL3"
  (shape bidirectional) (at 63.5 99.06 0.0) (effects (font (size 1 1)) (justify right)))
 (wire (pts (xy 71.1200 101.6000) (xy 63.5000 101.6000)) (stroke (width 0) (type default)))
 (global_label "LTE_ON"
  (shape bidirectional) (at 63.5 101.6 0.0) (effects (font (size 1 1)) (justify right)))
 (wire (pts (xy 101.6000 71.1200) (xy 109.2200 71.1200)) (stroke (width 0) (type default)))
 (global_label "LCD_BL_EN"
  (shape bidirectional) (at 109.22 71.12 180.0) (effects (font (size 1 1)) (justify left)))
 (wire (pts (xy 101.6000 73.6600) (xy 109.2200 73.6600)) (stroke (width 0) (type default)))
 (global_label "TOUCH_IRQ"
  (shape bidirectional) (at 109.22 73.66 180.0) (effects (font (size 1 1)) (justify left)))
 (wire (pts (xy 101.6000 76.2000) (xy 109.2200 76.2000)) (stroke (width 0) (type default)))
 (global_label "NFC_IRQ"
  (shape bidirectional) (at 109.22 76.2 180.0) (effects (font (size 1 1)) (justify left)))
 (wire (pts (xy 101.6000 78.7400) (xy 109.2200 78.7400)) (stroke (width 0) (type default)))
 (global_label "RFID_DIN"
  (shape bidirectional) (at 109.22 78.74 180.0) (effects (font (size 1 1)) (justify left)))
 (wire (pts (xy 101.6000 81.2800) (xy 109.2200 81.2800)) (stroke (width 0) (type default)))
 (global_label "RFID_CLK"
  (shape bidirectional) (at 109.22 81.28 180.0) (effects (font (size 1 1)) (justify left)))
 (wire (pts (xy 101.6000 83.8200) (xy 109.2200 83.8200)) (stroke (width 0) (type default)))
 (symbol
  (lib_id "power:GND") (at 109.22 83.82 0) (unit 1) (in_bom yes) (on_board yes) (dnp no)
  (property "Reference" "#PWR3137" (at 109.22 83.82 0) (effects (font (size 1 1)) (hide yes)))
  (property "Value" "GND" (at 109.22 88.89999999999999 0) (effects (font (size 1 1)))) (pin "1"))
 (wire (pts (xy 101.6000 86.3600) (xy 109.2200 86.3600)) (stroke (width 0) (type default)))
 (global_label "MCU_EN"
  (shape bidirectional) (at 109.22 86.36 180.0) (effects (font (size 1 1)) (justify left)))
 (wire (pts (xy 101.6000 88.9000) (xy 109.2200 88.9000)) (stroke (width 0) (type default)))
 (global_label "+3V3"
  (shape bidirectional) (at 109.22 88.9 180.0) (effects (font (size 1 1)) (justify left)))
 (wire (pts (xy 101.6000 91.4400) (xy 109.2200 91.4400)) (stroke (width 0) (type default)))
 (global_label "I2C_SDA"
  (shape bidirectional) (at 109.22 91.44 180.0) (effects (font (size 1 1)) (justify left)))
 (wire (pts (xy 101.6000 93.9800) (xy 109.2200 93.9800)) (stroke (width 0) (type default)))
 (global_label "I2C_SCL"
  (shape bidirectional) (at 109.22 93.98 180.0) (effects (font (size 1 1)) (justify left)))
 (wire (pts (xy 101.6000 96.5200) (xy 109.2200 96.5200)) (stroke (width 0) (type default)))
 (global_label "KEY_IRQ"
  (shape bidirectional) (at 109.22 96.52 180.0) (effects (font (size 1 1)) (justify left)))
 (wire (pts (xy 101.6000 99.0600) (xy 109.2200 99.0600)) (stroke (width 0) (type default)))
 (symbol
  (lib_id "power:GND") (at 109.22 99.06 0) (unit 1) (in_bom yes) (on_board yes) (dnp no)
  (property "Reference" "#PWR3150" (at 109.22 99.06 0) (effects (font (size 1 1)) (hide yes)))
  (property "Value" "GND" (at 109.22 104.14 0) (effects (font (size 1 1)))) (pin "1"))
 (wire (pts (xy 213.3600 81.2800) (xy 205.7400 81.2800)) (stroke (width 0) (type default)))
 (global_label "+3V3"
  (shape bidirectional) (at 205.74 81.28 0.0) (effects (font (size 1 1)) (justify right)))
 (wire (pts (xy 213.3600 83.8200) (xy 205.7400 83.8200)) (stroke (width 0) (type default)))
 (symbol
  (lib_id "power:GND") (at 205.74 83.82 0) (unit 1) (in_bom yes) (on_board yes) (dnp no)
  (property "Reference" "#PWR3155" (at 205.74 83.82 0) (effects (font (size 1 1)) (hide yes)))
  (property "Value" "GND" (at 205.74 88.89999999999999 0) (effects (font (size 1 1)))) (pin "1"))
 (wire (pts (xy 213.3600 86.3600) (xy 205.7400 86.3600)) (stroke (width 0) (type default)))
 (global_label "I2C_SDA"
  (shape bidirectional) (at 205.74 86.36 0.0) (effects (font (size 1 1)) (justify right)))
 (wire (pts (xy 213.3600 88.9000) (xy 205.7400 88.9000)) (stroke (width 0) (type default)))
 (global_label "I2C_SCL"
  (shape bidirectional) (at 205.74 88.9 0.0) (effects (font (size 1 1)) (justify right)))
 (wire (pts (xy 213.3600 91.4400) (xy 205.7400 91.4400)) (stroke (width 0) (type default)))
 (global_label "TRACKBALL_INT"
  (shape bidirectional) (at 205.74 91.44 0.0) (effects (font (size 1 1)) (justify right)))
 (wire (pts (xy 213.3600 93.9800) (xy 205.7400 93.9800)) (stroke (width 0) (type default)))
 (symbol
  (lib_id "power:GND") (at 205.74 93.98 0) (unit 1) (in_bom yes) (on_board yes) (dnp no)
  (property "Reference" "#PWR3164" (at 205.74 93.98 0) (effects (font (size 1 1)) (hide yes)))
  (property "Value" "GND" (at 205.74 99.06 0) (effects (font (size 1 1)))) (pin "1")))
